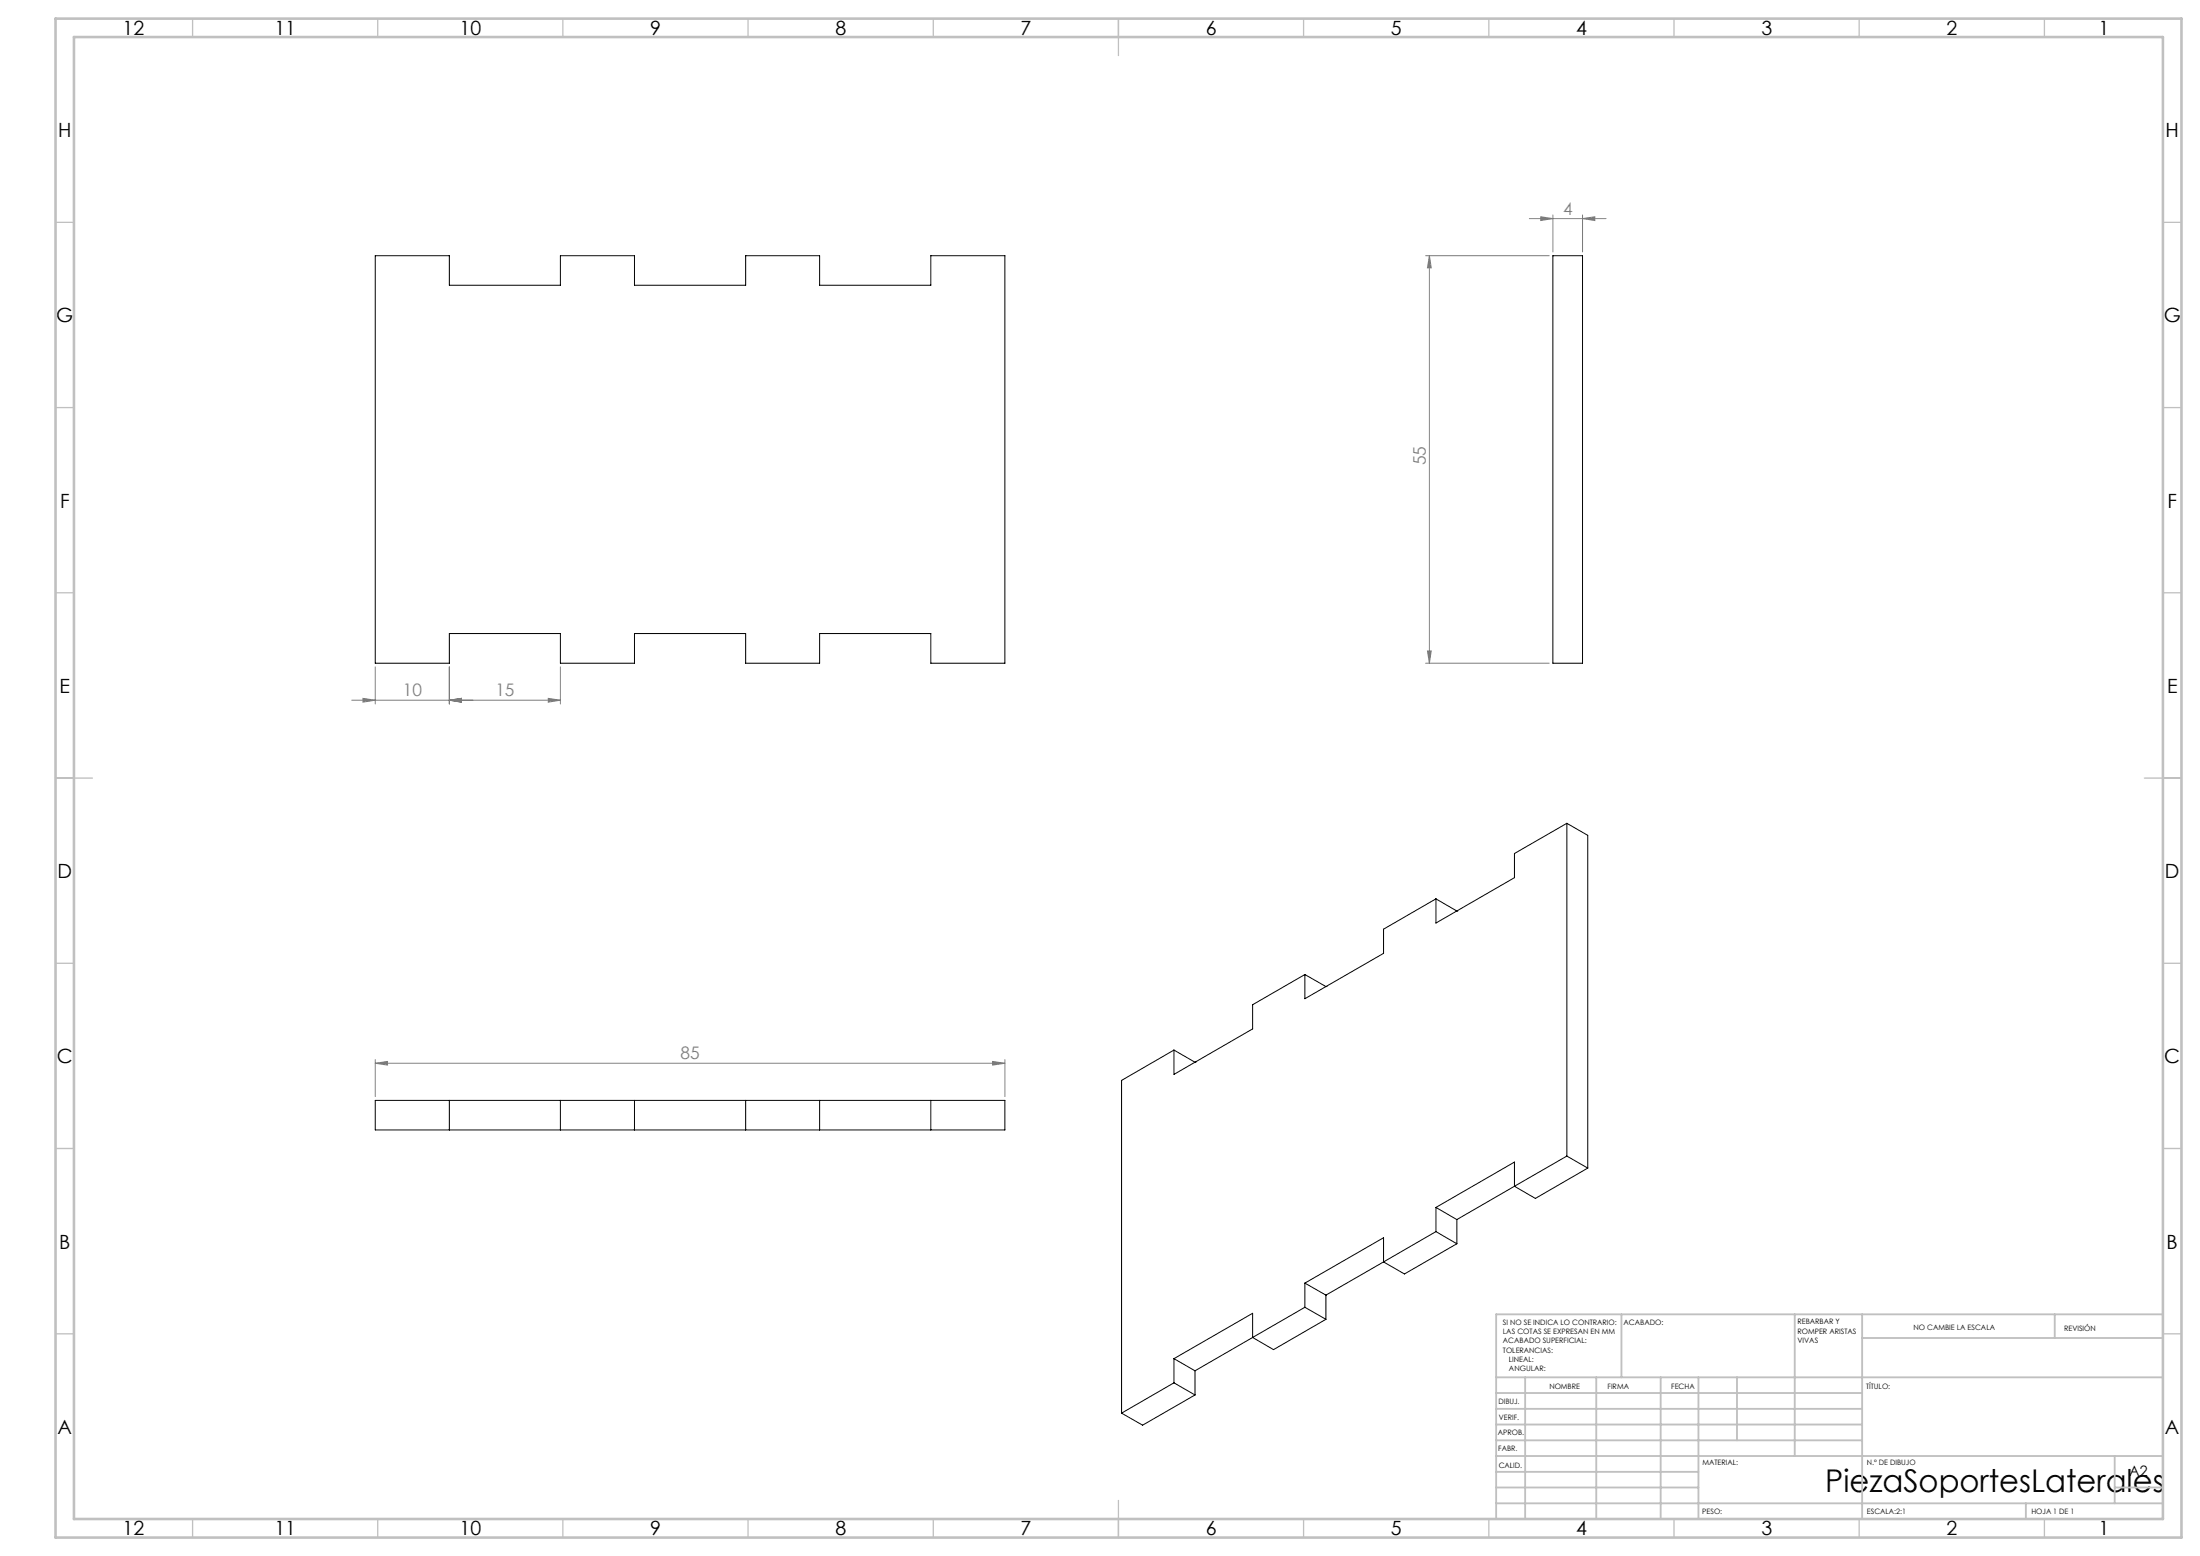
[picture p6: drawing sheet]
<svg xmlns="http://www.w3.org/2000/svg" width="594mm" height="420mm" viewBox="0 0 594 420" stroke-linecap="round" stroke-linejoin="round" font-family="sans-serif">
<g fill="none" stroke="#808080" stroke-width=".27">
<path d="M412.9 59h20.7M416 58.5l3.3 .5-3.3 .5zM419.3 58v10M427.3 59l3.3-.5v1zM427.3 58v10M384.9 69h33.4M385.9 69v110M385.9 69l.5 3.3h-1zM384.9 179h33.4M385.4 175.7h1l-.5 3.3zM95 189h56.3M98 188.5l3.3 .5-3.3 .5z"/>
<path d="M101.3 180v10M121.3 189l3.3-.5v1zM121.3 180v10M148 188.5l3.3 .5-3.3 .5zM151.3 180v10M101.3 287l3.3-.5v1zM101.3 286v10M101.3 287h170M268 286.5l3.3 .5-3.3 .5zM271.3 286v10"/>
</g>
<g fill="none" stroke="#c0c0c0" stroke-width=".35">
<path d="M52 5v5M102 5v5M152 5v5M202 5v5M252 5v5M302 5v10M352 5v5M402 5v5M452 5v5M502 5v5M552 5v5M15 60h5"/>
<path d="M584 60h5M15 110h5M584 110h5M15 160h5M584 160h5M15 210h10M579 210h10M15 260h5M584 260h5M15 310h5M584 310h5M15 360h5"/>
<path d="M584 360h5M52 410v5M102 410v5M152 410v5M202 410v5M252 410v5M302 405v10M352 410v5M402 410v5M452 410v5M502 410v5M552 410v5"/>
</g>
<g fill="none" stroke="#c0c0c0" stroke-width=".5">
<path d="M437.8 354.8v17M484.6 354.8v38.2M502.8 354.8v55.2M554.8 354.8v6.4M584 354.8h-180v55.2M404 371.8h180M404 376h98.8M411.8 371.8v38.2M431 371.8v38.2M448.4 371.8v38.2M458.6 371.8v38.2M469 371.8v17"/>
<path d="M502.8 361.2h81.2M404 388.8h98.8M404 384.5h98.8M404 380.3h98.8M404 397.3h54.6M404 393h180M571 393v12.8M404 405.8h180M404 401.5h54.6M547 405.8v4.2M571 401.5h13"/>
</g>
<path d="M15 5h574v410h-574zM20 10h564v400h-564z" fill="none" stroke="#c0c0c0" stroke-width=".7"/>
<g fill="#808080">
<path d="M98 188.5l3.3 .5-3.3 .5zM121.3 189l3.3-.5v1zM121.3 189l3.3-.5v1zM148 188.5l3.3 .5-3.3 .5zM101.3 287l3.3-.5v1zM268 286.5l3.3 .5-3.3 .5zM416 58.5l3.3 .5-3.3 .5zM427.3 59l3.3-.5v1z"/>
<path d="M385.4 175.7h1l-.5 3.3zM385.9 69l.5 3.3h-1z"/>
</g>
<g fill="none" stroke="#000" stroke-width=".27">
<path d="M101.3 69h20v8h30v-8h20v8h30v-8h20v8h30v-8h20v110h-20v-8h-30v8h-20v-8h-30v8h-20v-8h-30v8h-20zM419.3 69h8v110h-8zM423.1 222.2v89.8M423.1 222.2l5.6 3.3v89.8M423.1 222.2l-14.2 8.2v6.5l-21.2 12.2v-6.5M387.7 242.6l-14.1 8.2v6.5l-21.3 12.3v-6.6M387.7 242.6l5.6 3.3M393.3 245.9h.1M352.3 263l-14.1 8.2v6.5l-21.2 12.3v-6.6M352.3 263l5.7 3.3M358 266.3h.1M101.3 297h170v8h-170z"/>
<path d="M121.3 297v8M151.3 297v8M171.3 297v8M201.3 297v8M221.3 297v8M251.3 297v8M317 283.4l-14.2 8.2v89.8M317 283.4l5.7 3.3M322.7 286.7h.1M423.1 312l5.6 3.3M423.1 312l-14.2 8.2M428.7 315.3l-14.2 8.2-5.6-3.3"/>
<path d="M387.7 325.9v6.5M387.7 332.4l-14.1 8.2M387.7 325.9l5.6 3.3M387.7 332.4l5.6 3.3M393.3 335.7l-14.1 8.2-5.6-3.3M393.3 329.2v6.5M408.9 320.2v-6.5l-21.2 12.2M408.9 320.2l-15.6 9M352.3 346.3v6.6M352.3 352.9l-14.1 8.1M352.3 346.3l5.7 3.3M352.3 352.9l5.7 3.2"/>
<path d="M358 356.1l-14.1 8.2-5.7-3.3M358 349.6v6.5M373.6 340.6v-6.5l-21.3 12.2M373.6 340.6l-15.6 9M317 366.7v6.6M317 373.3l-14.2 8.1M317 366.7l5.7 3.3M317 373.3l5.7 3.2M322.7 376.5l-14.2 8.2-5.7-3.3M322.7 370v6.5M338.2 361v-6.5l-21.2 12.2M338.2 361l-15.5 9"/>
</g>
<text font-size="8.5" x="492.8" y="402.7">PiezaSoportesLaterales</text>
<g font-size="5.3">
<text x="33.1" y="9.4">12</text>
<text x="74.1" y="9.4">11</text>
<text x="124.1" y="9.4">10</text>
<text x="175.6" y="9.4">9</text>
<text x="225.6" y="9.4">8</text>
<text x="275.6" y="9.4">7</text>
<text x="325.6" y="9.4">6</text>
<text x="375.6" y="9.4">5</text>
<text x="425.6" y="9.4">4</text>
<text x="475.6" y="9.4">3</text>
<text x="525.6" y="9.4">2</text>
<text x="566.6" y="9.4">1</text>
<text x="15.7" y="36.9">H</text>
<text x="584.7" y="36.9">H</text>
<text x="15.2" y="87">G</text>
<text x="584.2" y="87">G</text>
<text x="16.2" y="137">F</text>
<text x="585.2" y="137">F</text>
<text x="16.1" y="187">E</text>
<text x="585.1" y="187">E</text>
<text x="15.5" y="237">D</text>
<text x="584.5" y="237">D</text>
<text x="15.4" y="287">C</text>
<text x="584.4" y="287">C</text>
<text x="16" y="337.1">B</text>
<text x="585" y="337.1">B</text>
<text x="15.5" y="386.9">A</text>
<text x="584.5" y="386.9">A</text>
<text x="33.1" y="414.4">12</text>
<text x="74.1" y="414.4">11</text>
<text x="124.1" y="414.4">10</text>
<text x="175.6" y="414.4">9</text>
<text x="225.6" y="414.4">8</text>
<text x="275.6" y="414.4">7</text>
<text x="325.6" y="414.4">6</text>
<text x="375.6" y="414.4">5</text>
<text x="425.6" y="414.4">4</text>
<text x="475.6" y="414.4">3</text>
<text x="525.6" y="414.4">2</text>
<text x="566.6" y="414.4">1</text>
</g>
<g font-size="4.7" fill="#808080">
<text x="422" y="58">4</text>
<text x="384.9" y="125.6" transform="rotate(-90 384.9 125.6)">55</text>
<text x="108.7" y="188">10</text>
<text x="133.7" y="188">15</text>
<text x="183.7" y="286">85</text>
</g>
<text font-size="3.9" x="574.9" y="398.5">A2</text>
<g font-size="2">
<text x="405.8" y="357.6">SI NO SE INDICA LO CONTRARIO:</text>
<text x="438.4" y="357.6">ACABADO:</text>
<text x="485.3" y="357.5">REBARBAR Y</text>
<text x="485.3" y="360">ROMPER ARISTAS</text>
<text x="516.6" y="359">NO CAMBIE LA ESCALA</text>
<text x="557.3" y="359.2">REVISIÓN</text>
<text x="405.8" y="360.1">LAS COTAS SE EXPRESAN EN MM</text>
<text x="405.8" y="362.6">ACABADO SUPERFICIAL:</text>
<text x="405.8" y="365.1">TOLERANCIAS:</text>
<text x="485.3" y="362.5">VIVAS</text>
<text x="407.4" y="367.6">LINEAL:</text>
<text x="407.4" y="370.1">ANGULAR:</text>
<text x="418.3" y="375">NOMBRE</text>
<text x="434" y="374.9">FIRMA</text>
<text x="451.2" y="374.9">FECHA</text>
<text x="503.9" y="374.9">TÍTULO:</text>
<text x="404.6" y="379.1">DIBUJ.</text>
<text x="404.7" y="383.3">VERIF.</text>
<text x="404.4" y="387.4">APROB.</text>
<text x="404.5" y="391.8">FABR.</text>
<text x="459.6" y="395.5">MATERIAL:</text>
<text x="504.1" y="395.5">N.º DE DIBUJO</text>
<text x="404.7" y="396.1">CALID.</text>
<text x="459.6" y="408.5">PESO:</text>
<text x="504.1" y="408.6">ESCALA:2:1</text>
<text x="548.5" y="408.6">HOJA 1 DE 1</text>
</g>
</svg>
